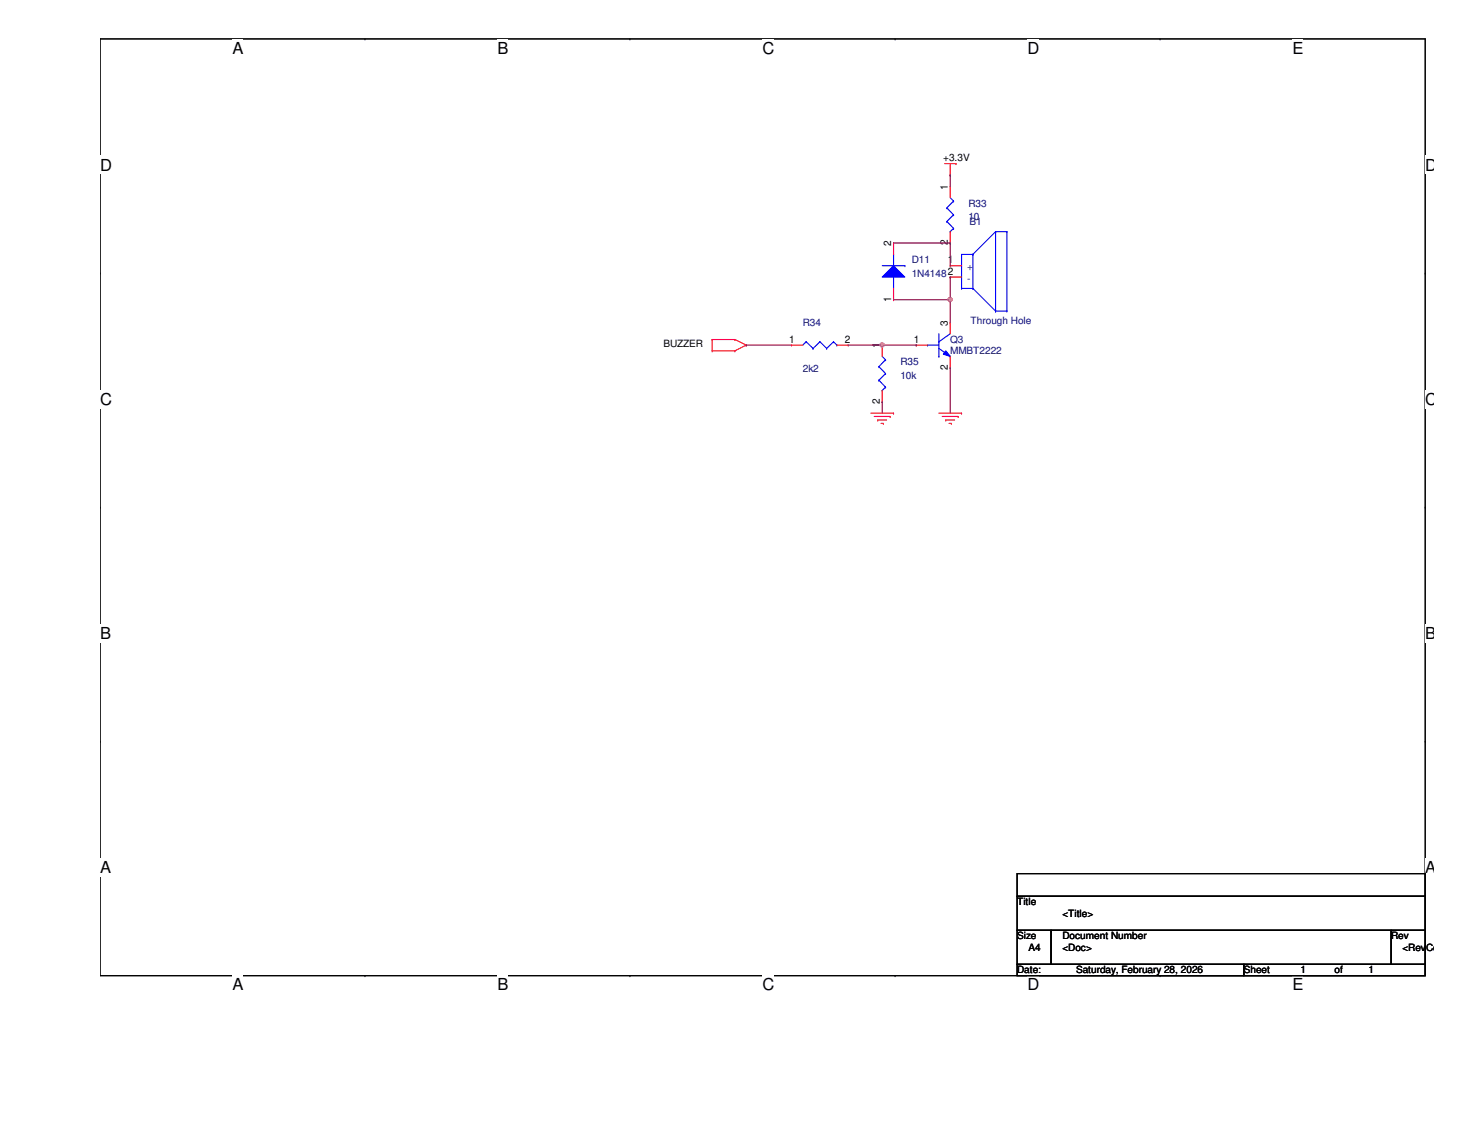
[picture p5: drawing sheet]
<svg xmlns="http://www.w3.org/2000/svg" width="279mm" height="216mm" viewBox="0 0 279 216" stroke-linecap="round" stroke-linejoin="round" font-family="sans-serif">
<path d="M19.1 7.4h252.3v178.4h-252.3z" fill="none" stroke="#000" stroke-width=".21"/>
<g fill="#fff">
<path d="M44.3 7.4h2.1v3.5h-2.1z"/>
<path d="M44.3 185.8h2.1v3.4h-2.1z"/>
</g>
<path d="M69.5 7.4h.1M69.5 185.8h.1" fill="none" stroke="#000" stroke-width=".21"/>
<g fill="#fff">
<path d="M94.7 7.4h2.1v3.5h-2.1z"/>
<path d="M94.7 185.8h2.1v3.4h-2.1z"/>
</g>
<path d="M120 7.4h.1M120 185.8h.1" fill="none" stroke="#000" stroke-width=".21"/>
<g fill="#fff">
<path d="M145.2 7.4h2.2v3.5h-2.2z"/>
<path d="M145.2 185.8h2.2v3.4h-2.2z"/>
</g>
<path d="M170.5 7.4h.1M170.5 185.8h.1" fill="none" stroke="#000" stroke-width=".21"/>
<g fill="#fff">
<path d="M195.7 7.4h2.3v3.5h-2.3z"/>
<path d="M195.7 185.8h2.3v3.4h-2.3z"/>
</g>
<path d="M220.9 7.4h.1M220.9 185.8h.1" fill="none" stroke="#000" stroke-width=".21"/>
<g fill="#fff">
<path d="M246.2 7.4h2v3.5h-2z"/>
<path d="M246.2 185.8h2v3.4h-2z"/>
<path d="M19.1 29.7h2.2v3.4h-2.2z"/>
<path d="M271.4 29.7h1.7v3.4h-1.7z"/>
<path d="M19.1 74.3h2.2v3.4h-2.2z"/>
<path d="M271.4 74.3h1.7v3.4h-1.7z"/>
</g>
<path d="M19.1 52h.1M271.4 52h.1" fill="none" stroke="#000" stroke-width=".21"/>
<g fill="#fff">
<path d="M19.1 118.8h2v3.5h-2z"/>
<path d="M271.4 118.8h1.7v3.5h-1.7z"/>
</g>
<path d="M19.1 96.6h.1M271.4 96.6h.1" fill="none" stroke="#000" stroke-width=".21"/>
<path d="M19.1 96.6h.1M271.4 96.6h.1" fill="none" stroke="#000" stroke-width=".19"/>
<g fill="#fff">
<path d="M19.1 163.4h2v3.5h-2z"/>
<path d="M271.4 163.4h1.7v3.5h-1.7z"/>
</g>
<path d="M19.1 141.1h.1M271.4 141.1h.1M193.7 166.3h77.7v4.3h-77.7zM193.7 170.6h77.7v6.5h-77.7zM193.7 177.1h6.5v6.5h-6.5zM200.2 177.1h64.8v6.5h-64.8zM265 177.1h6.4v6.5h-6.4zM193.7 183.6h43.2v2.2h-43.2zM236.9 183.6h34.5v2.2h-34.5z" fill="none" stroke="#000" stroke-width=".21"/>
<g fill="none" stroke="#f00" stroke-width=".21">
<path d="M179.9 31.2h2.2M181 33.3h.1M181 31.2v2.1M182.1 31.2h.1M135.6 66.8h.1M135.6 64.6h.1M135.6 66.8h4.4M135.6 64.6v2.2M135.6 64.6h4.4M140 66.8h.1M140 64.6h.1M140 64.6l2.1 1.1"/>
<path d="M142.1 65.7h.1M142.1 65.7l-2.1 1.1M165.9 78.7h4.3M166.5 79.3h3M167.2 80h.1M167.2 80h1.7M169.5 79.3h.1M170.2 78.7h.1M178.8 78.7h4.3M179.5 79.3h3M180.1 80h.1M180.1 80h1.7"/>
<path d="M182.5 79.3h.1M183.1 78.7h.1M167.8 80.6h.4M168.2 80.6h.1M180.8 80.6h.4M181.2 80.6h.1"/>
</g>
<path d="M176.7 65.7h.1M176.7 65.7h2.1M178.8 65.1h.1M178.8 67.9h.1M178.8 66.3l2.2 1.6M178.8 63.5v4.4M181 67.9h.1M181 63.5l-2.2 1.6" fill="none" stroke="#00f" stroke-width=".21"/>
<path d="M180.1 66.8l.9 1.1-1.3-.5z" fill="#00f"/>
<g fill="none" stroke="#00f" stroke-width=".21">
<path d="M183.1 54.9h.1M183.1 54.9h2.2M185.3 48.4h.1M185.3 54.9h.1M185.3 48.4h-2.2v6.5M185.3 48.4v6.5M185.3 54.9l4.3 4.3M189.6 59.2h.1M189.6 44.1h.1M189.6 44.1v15.1M189.6 44.1l-4.3 4.3M189.6 44.1h2.2"/>
<path d="M189.6 59.2h2.2M191.8 44.1h.1M191.8 59.2h.1M191.8 44.1v15.1M153.5 65.1h.1M153.5 65.1l-.6 .6M153.5 65.1l1.4 1.2M154.9 66.3h.1M156.2 65.1h.1M156.2 65.1l-1.3 1.2M156.2 65.1l1.2 1.2M157.4 66.3h.1"/>
<path d="M158.8 65.1h.1M158.8 65.1l-1.4 1.2M158.8 65.1l.6 .6M159.4 65.7h.1M180.1 66.8l.9 1.1-1.3-.5z"/>
</g>
<g fill="none" stroke="#f00" stroke-width=".21">
<path d="M181 50.6h.1M181 52.7h.1M181 50.6h2.1M181 52.7h2.1M150.7 65.7h.1M150.7 65.7h2.2M159.4 65.7h2.1M161.5 65.7h.1M174.5 65.7h.1M174.5 65.7h2.2M181 70h.1M181 61.4h.1"/>
<path d="M181 61.4v2.1M181 67.9v2.1"/>
</g>
<path d="M168 52.7l2.2-2.1 2.1 2.1z" fill="#00f"/>
<g fill="none" stroke="#00f" stroke-width=".21">
<path d="M180.3 39.6h.1M180.3 39.6l1.3 1.3M181 37.6l.6 .7M181.6 38.3h.1M181.6 38.3l-1.3 1.3M168 52.7l2.2-2.1 2.1 2.1zM168 50.6h4.3M170.2 52.7h.1M170.2 48.4h.1M170.2 48.4v2.2M170.2 52.7v2.2M172.3 50.6h.1"/>
<path d="M180.3 42.2h.1M180.3 42.2l1.3 1.3M181 44.1h.1M181.6 40.9h.1M181.6 43.5h.1M181.6 40.9l-1.3 1.3M181.6 43.5l-.6 .6M167.4 69.8h.1M167.4 72.4h.1M167.4 69.8l1.3 1.3M167.4 72.4l1.3 1.3M168 74.3h.1"/>
<path d="M168 67.9l.7 .6M168.7 68.5h.1M168.7 71.1h.1M168.7 73.7h.1M168.7 68.5l-1.3 1.3M168.7 71.1l-1.3 1.3M168.7 73.7l-.7 .6"/>
</g>
<path d="M181 35.5h.1M181 35.5v2.1M170.2 57.1h.1M170.2 46.3h.1M170.2 46.3v2.1M170.2 54.9v2.2M181 46.3h.1M181 44.1v2.2M168 65.7h.1M168 76.5h.1M168 65.7v2.2M168 74.3v2.2" fill="none" stroke="#f00" stroke-width=".21"/>
<path d="M181 33.3h.1M181 33.3v2.2M170.2 46.3h10.8M170.2 57.1h10.8M181 46.3h.1M181 52.7h.1M181 57.1h.1M181 52.7v4.4" fill="none" stroke="#800040" stroke-width=".21"/>
<circle cx="181" cy="57" r=".4" fill="#f0f"/>
<circle cx="181" cy="57" r=".4" fill="none" stroke="#f0f" stroke-width=".21"/>
<path d="M142.1 65.7h.1M142.1 65.7h8.6M161.5 65.7h13M168 65.7h.1M168 76.5h.1M168 76.5v2.2M174.5 65.7h.1M181 70h.1M181 70v8.7" fill="none" stroke="#800040" stroke-width=".21"/>
<circle cx="168" cy="65.7" r=".4" fill="#f0f"/>
<circle cx="168" cy="65.7" r=".4" fill="none" stroke="#f0f" stroke-width=".21"/>
<path d="M181 57.1h.1M181 46.3h.1M181 46.3v4.3M181 57.1v4.3" fill="none" stroke="#800040" stroke-width=".21"/>
<circle cx="181" cy="57" r=".4" fill="#f0f"/>
<circle cx="181" cy="57" r=".4" fill="none" stroke="#f0f" stroke-width=".21"/>
<circle cx="168" cy="65.7" r=".4" fill="#f0f"/>
<circle cx="168" cy="65.7" r=".4" fill="none" stroke="#f0f" stroke-width=".21"/>
<g font-size="3.1">
<text x="44.3" y="10.2">A</text>
<text x="94.7" y="10.2">B</text>
<text x="145.2" y="10.2">C</text>
<text x="195.7" y="10.2">D</text>
<text x="246.2" y="10.2">E</text>
<text x="19" y="32.5">D</text>
<text x="271.4" y="32.5">D</text>
<text x="19" y="77">C</text>
<text x="271.4" y="77">C</text>
<text x="19" y="121.6">B</text>
<text x="271.4" y="121.6">B</text>
<text x="19" y="166.2">A</text>
<text x="271.4" y="166.2">A</text>
<text x="44.3" y="188.6">A</text>
<text x="94.7" y="188.6">B</text>
<text x="145.2" y="188.6">C</text>
<text x="195.7" y="188.6">D</text>
<text x="246.2" y="188.6">E</text>
</g>
<g font-size="1.9">
<text x="179.7" y="30.7">+3.3V</text>
<text x="180.5" y="36.1" transform="rotate(-90 180.5 36.1)">1</text>
<text x="169.7" y="46.9" transform="rotate(-90 169.7 46.9)">2</text>
<text x="180.5" y="46.7" transform="rotate(-90 180.5 46.7)">2</text>
<text x="180.5" y="50.1">1</text>
<text x="169.7" y="57.5" transform="rotate(-90 169.7 57.5)">1</text>
<text x="150.3" y="65.2">1</text>
<text x="160.9" y="65.2">2</text>
<text x="174" y="65.2">1</text>
<text x="180.5" y="62" transform="rotate(-90 180.5 62)">3</text>
<text x="126.4" y="66.1">BUZZER</text>
<text x="167.6" y="66.3" transform="rotate(-90 167.6 66.3)">1</text>
<text x="180.5" y="70.4" transform="rotate(-90 180.5 70.4)">2</text>
<text x="167.6" y="76.9" transform="rotate(-90 167.6 76.9)">2</text>
<text x="193.7" y="172.3">Title</text>
<text x="193.7" y="178.8">Size</text>
<text x="202.4" y="178.8">Document Number</text>
<text x="202.4" y="174.5">&lt;Title&gt;</text>
<text x="265" y="178.8">Rev</text>
<text x="193.7" y="185.3">Date:</text>
<text x="195.9" y="181">A4</text>
<text x="202.4" y="181">&lt;Doc&gt;</text>
<text x="204.9" y="185.3">Saturday, February 28, 2026</text>
<text x="236.9" y="185.3">Sheet</text>
<text x="247.7" y="185.3">1</text>
<text x="254.2" y="185.3">of</text>
<text x="260.6" y="185.3">1</text>
<text x="267.1" y="181">&lt;RevCo</text>
</g>
<g font-size="1.9" fill="#000080">
<text x="184.4" y="39.3">R33</text>
<text x="184.4" y="41.9">10</text>
<text x="184.7" y="42.8">B1</text>
<text x="173.7" y="50.1">D11</text>
<text x="173.7" y="52.7">1N41482</text>
<text x="152.9" y="62">R34</text>
<text x="181" y="65.2">Q3</text>
<text x="184.9" y="61.8">Through Hole</text>
<text x="152.9" y="70.9">2k2</text>
<text x="171.5" y="69.6">R35</text>
<text x="181" y="67.4">MMBT2222</text>
<text x="171.5" y="72.1">10k</text>
</g>
<g font-size="1.9" fill="#004080">
<text x="184.2" y="51.5">+</text>
<text x="184.2" y="53.6">-</text>
</g>
</svg>
